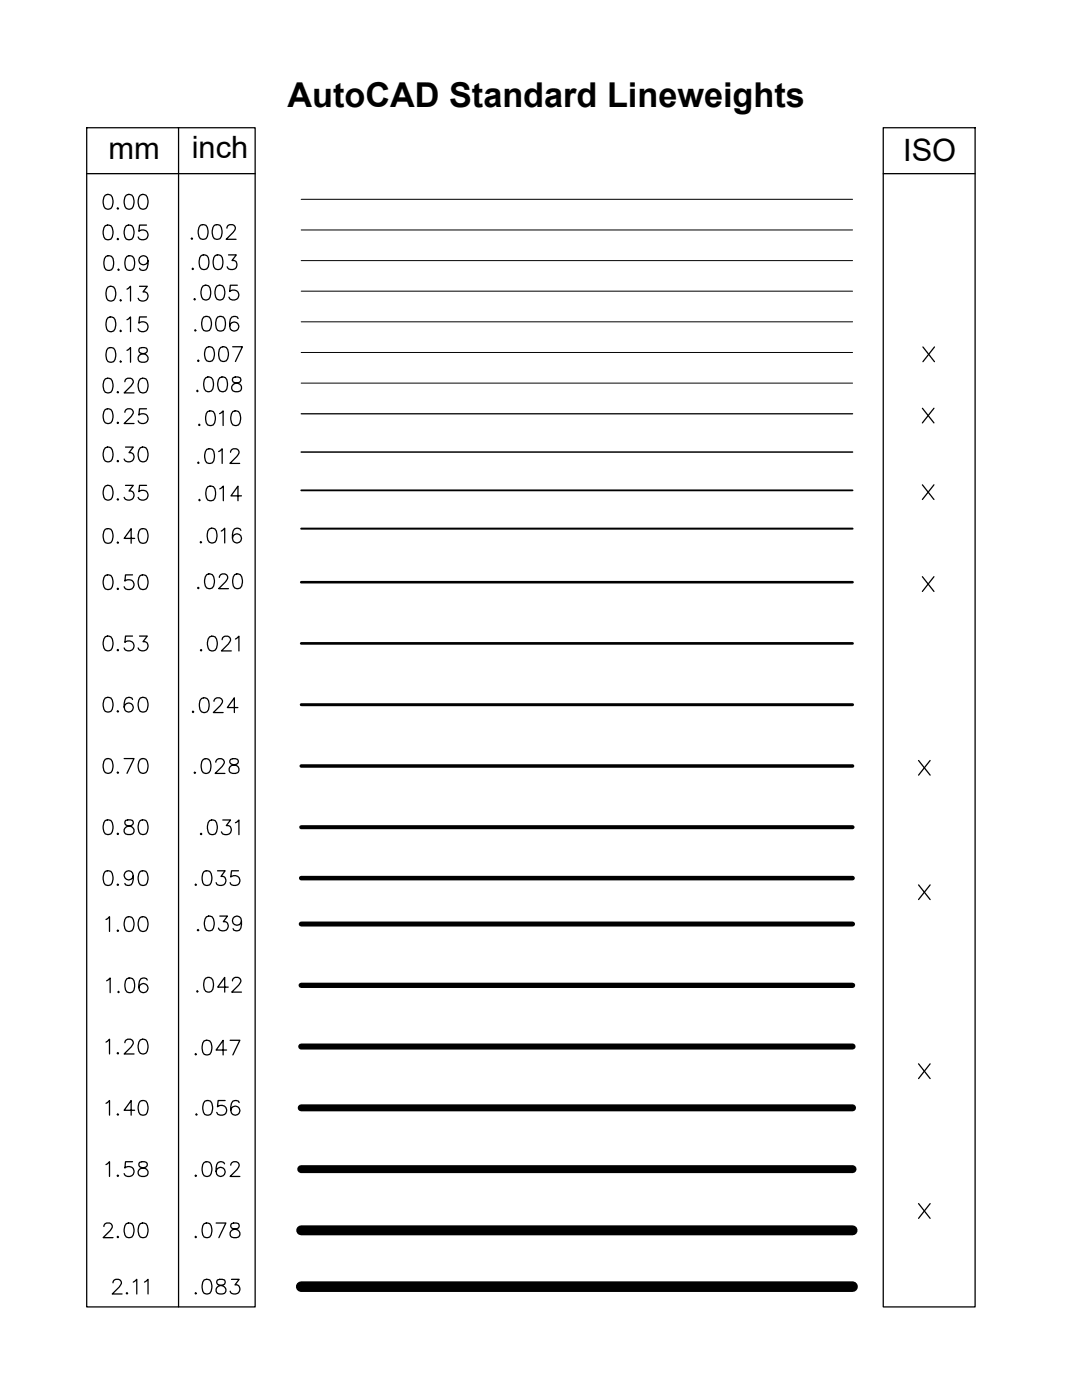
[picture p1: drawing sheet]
<svg xmlns="http://www.w3.org/2000/svg" width="216mm" height="279mm" viewBox="0 0 216 279" stroke-linecap="round" stroke-linejoin="round" font-family="sans-serif">
<!-- layer: Lines -->
<path d="M60.1 39.8h110M60.1 45.9h110M60.1 52h110M60.1 58.1h110M60.1 64.2h110M60.1 70.3h110M60.1 76.5h110" fill="none" stroke="#000" stroke-width=".2"/>
<g fill="none" stroke="#000" stroke-width=".25">
<path d="M17.3 25.5h33.6v235.3h-33.6zM17.3 34.7h33.6M35.6 25.5v235.3M176.2 25.5h18.4v235.3h-18.4zM176.2 34.7h18.4M184.2 69.2l2.3 3M186.5 69.2l-2.3 3M60.1 82.6h110M184.1 81.5l2.3 2.9M184.1 96.8l2.3 2.9M186.4 81.5l-2.3 2.9M186.4 96.8l-2.3 2.9"/>
<path d="M184.1 115.1l2.3 2.9M186.4 115.1l-2.3 2.9M183.3 151.8l2.3 2.9M185.6 151.8l-2.3 2.9M183.3 176.6l2.3 2.9M185.6 176.6l-2.3 2.9M183.3 212.3l2.3 3M185.6 212.3l-2.3 3M183.3 240.2l2.3 2.9M185.6 240.2l-2.3 2.9"/>
</g>
<path d="M60.1 90.2h110" fill="none" stroke="#000" stroke-width=".3"/>
<path d="M60.1 97.9h110" fill="none" stroke="#000" stroke-width=".36"/>
<path d="M60.1 105.5h110" fill="none" stroke="#000" stroke-width=".4"/>
<path d="M60.1 116.2h110" fill="none" stroke="#000" stroke-width=".51"/>
<path d="M60.1 128.4h110" fill="none" stroke="#000" stroke-width=".53"/>
<path d="M60.1 140.6h110" fill="none" stroke="#000" stroke-width=".59"/>
<path d="M60.1 152.9h110" fill="none" stroke="#000" stroke-width=".7"/>
<path d="M60.1 165.1h110" fill="none" stroke="#000" stroke-width=".8"/>
<path d="M60.1 184.4h110" fill="none" stroke="#000" stroke-width=".99"/>
<path d="M60.1 196.6h110" fill="none" stroke="#000" stroke-width="1.1"/>
<path d="M60.1 208.9h110" fill="none" stroke="#000" stroke-width="1.2"/>
<path d="M60.1 221.1h110" fill="none" stroke="#000" stroke-width="1.4"/>
<path d="M60.1 233.3h110" fill="none" stroke="#000" stroke-width="1.6"/>
<path d="M60.1 245.5h110" fill="none" stroke="#000" stroke-width="2"/>
<path d="M60.1 256.8h110" fill="none" stroke="#000" stroke-width="2.1"/>
<!-- layer: Text -->
<path d="M22.5 256a.69 .69 0 0 1 .6-.7h.6a.7 .7 0 0 1 .4 1.1l-1.7 1.8h1.9M25.3 258l-.1 .1 .1 .1 .2-.1M26.6 255.9l.7-.6v2.9M28.8 255.9l.7-.6v2.9" fill="none" stroke="#000" stroke-width=".25"/>
<!-- layer: Lines -->
<path d="M60.1 175.2h110" fill="none" stroke="#000" stroke-width=".91"/>
<text font-size="6.8" x="57.4" y="21.3">AutoCAD Standard Lineweights</text>
<g font-size="6.6">
<text x="19.4" y="43">0.00</text>
<text x="19.8" y="61.4">0.13</text>
<text x="37.7" y="67.4">.006</text>
<text x="19.4" y="79.7">0.20</text>
<text x="19.4" y="93.5">0.30</text>
<text x="38.1" y="93.8">.012</text>
<text x="38.5" y="101.2">.014</text>
<text x="38.8" y="109.7">.016</text>
<text x="38.1" y="118.9">.020</text>
<text x="19.4" y="131.2">0.53</text>
<text x="38.8" y="131.2">.021</text>
<text x="37" y="143.6">.024</text>
<text x="19.4" y="167.9">0.80</text>
<text x="38.8" y="167.9">.031</text>
<text x="38.1" y="199.3">.042</text>
<text x="19.8" y="211.7">1.20</text>
<text x="19.4" y="248.4">2.00</text>
<text x="37.7" y="248.4">.078</text>
<text x="37.7" y="259.6">.083</text>
</g>
<g font-size="6.2">
<text x="19.4" y="49">0.05</text>
<text x="37" y="49">.002</text>
<text x="19.4" y="55">0.09</text>
<text x="37" y="55">.003</text>
<text x="37.4" y="61">.005</text>
<text x="19.8" y="67.4">0.15</text>
<text x="19.8" y="73.4">0.18</text>
<text x="38.1" y="73.4">.007</text>
<text x="38.1" y="79.4">.008</text>
<text x="19.4" y="85.7">0.25</text>
<text x="38.5" y="86.1">.010</text>
<text x="19.4" y="100.9">0.35</text>
<text x="19.4" y="109.7">0.40</text>
<text x="19.4" y="118.9">0.50</text>
<text x="19.4" y="143.2">0.60</text>
<text x="19.4" y="155.6">0.70</text>
<text x="37.4" y="155.6">.028</text>
<text x="19.4" y="177.8">0.90</text>
<text x="37.7" y="177.8">.035</text>
<text x="19.8" y="187">1.00</text>
<text x="38.1" y="187">.039</text>
<text x="20.1" y="199.3">1.06</text>
<text x="37.7" y="211.7">.047</text>
<text x="19.8" y="223.7">1.40</text>
<text x="37.7" y="223.7">.056</text>
<text x="19.8" y="236">1.58</text>
<text x="37.7" y="236">.062</text>
</g>
<g font-size="6.1">
<text x="21.7" y="31.7">mm</text>
<text x="38.3" y="31.5">inch</text>
<text x="180.2" y="32.2">ISO</text>
</g>
</svg>
